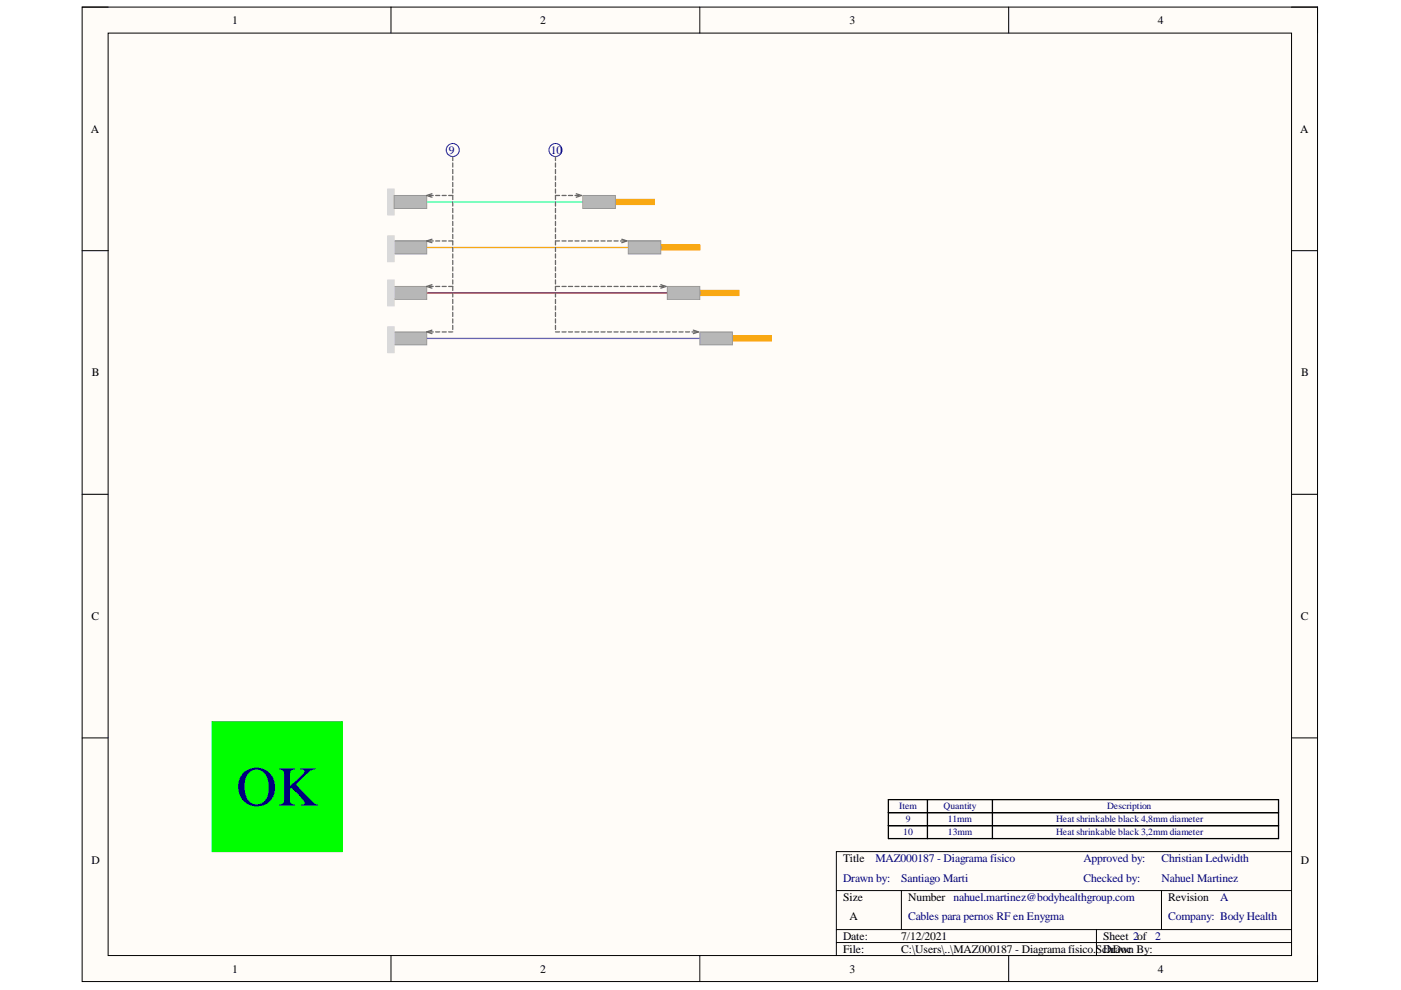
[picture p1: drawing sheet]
<svg xmlns="http://www.w3.org/2000/svg" width="297mm" height="210mm" viewBox="0 0 297 210" stroke-linecap="round" stroke-linejoin="round" font-family="sans-serif">
<path d="M17.4 1.5h261.9v206.6h-261.9z" fill-rule="evenodd" fill="#fffcf8"/>
<path d="M17.4 1.5h261.9v206.6h-261.9z" fill="none" stroke="#000" stroke-width=".21"/>
<path d="M22.9 7h250.9v195.6h-250.9z" fill-rule="evenodd" fill="#fffcf8"/>
<g fill="none" stroke="#000" stroke-width=".21">
<path d="M17.4 1.5h5.5M22.9 7h250.9v195.6h-250.9zM82.9 1.5v5.5M148.4 1.5v5.5M213.9 1.5v5.5M273.8 1.5h5.5v5.5M17.4 53.2h5.5M273.8 53.2h5.5M17.4 104.8h5.5M273.8 104.8h5.5M17.4 156.5h5.5M273.8 156.5h5.5"/>
<path d="M177.3 188.8h96.5M177.3 197.1h96.5M177.3 199.8h96.5M191.1 188.8v8.3M232.5 197.1v5.5M246.3 188.8v8.3M273.8 180.6h-96.5v22M82.9 202.6v5.5M148.4 202.6v5.5M213.9 202.6v5.5M279.3 202.6v5.5"/>
</g>
<path d="M45 153h27.6v27.6h-27.6z" fill-rule="evenodd" fill="#0f0"/>
<path d="M45 153h27.6v27.6h-27.6z" fill="none" stroke="#0f0" stroke-width=".21"/>
<path d="M83.6 42.8h46.9" fill="none" stroke="#0ff" stroke-width=".27"/>
<path d="M83.6 52.5h56.5" fill="none" stroke="#f90" stroke-width=".27"/>
<path d="M83.6 62.1h64.8" fill="none" stroke="#980000" stroke-width=".27"/>
<path d="M83.6 71.8h71.7" fill="none" stroke="#90f" stroke-width=".27"/>
<path d="M82.2 40.1h1.4v5.5h-1.4z" fill-rule="evenodd" fill="#d9d9d9"/>
<path d="M82.2 40.1h1.4v5.5h-1.4z" fill="none" stroke="#d9d9d9" stroke-width=".21"/>
<path d="M130.5 42.3h8.2v1.1h-8.2z" fill-rule="evenodd" fill="#f1c232"/>
<path d="M130.5 42.3h8.2v1.1h-8.2z" fill="none" stroke="#f90" stroke-width=".21"/>
<path d="M140.1 51.9h8.3v1.1h-8.3z" fill-rule="evenodd" fill="#f1c232"/>
<path d="M140.1 51.9h8.3v1.1h-8.3z" fill="none" stroke="#f90" stroke-width=".21"/>
<path d="M148.4 61.6h8.2v1.1h-8.2z" fill-rule="evenodd" fill="#f1c232"/>
<path d="M148.4 61.6h8.2v1.1h-8.2z" fill="none" stroke="#f90" stroke-width=".21"/>
<path d="M155.3 71.2h8.2v1.1h-8.2z" fill-rule="evenodd" fill="#f1c232"/>
<path d="M155.3 71.2h8.2v1.1h-8.2z" fill="none" stroke="#f90" stroke-width=".21"/>
<path d="M83.6 41.4h6.9v2.8h-6.9z" fill-rule="evenodd" fill="#b7b7b7"/>
<path d="M83.6 41.4h6.9v2.8h-6.9z" fill="none" stroke="#999" stroke-width=".21"/>
<path d="M83.6 51.1h6.9v2.7h-6.9z" fill-rule="evenodd" fill="#b7b7b7"/>
<path d="M83.6 51.1h6.9v2.7h-6.9z" fill="none" stroke="#999" stroke-width=".21"/>
<path d="M83.6 60.7h6.9v2.8h-6.9z" fill-rule="evenodd" fill="#b7b7b7"/>
<path d="M83.6 60.7h6.9v2.8h-6.9z" fill="none" stroke="#999" stroke-width=".21"/>
<path d="M83.6 70.4h6.9v2.7h-6.9z" fill-rule="evenodd" fill="#b7b7b7"/>
<path d="M83.6 70.4h6.9v2.7h-6.9z" fill="none" stroke="#999" stroke-width=".21"/>
<path d="M82.2 50h1.4v5.5h-1.4z" fill-rule="evenodd" fill="#d9d9d9"/>
<path d="M82.2 50h1.4v5.5h-1.4z" fill="none" stroke="#d9d9d9" stroke-width=".21"/>
<path d="M82.2 59.4h1.4v5.5h-1.4z" fill-rule="evenodd" fill="#d9d9d9"/>
<path d="M82.2 59.4h1.4v5.5h-1.4z" fill="none" stroke="#d9d9d9" stroke-width=".21"/>
<path d="M82.2 69.3h1.4v5.5h-1.4z" fill-rule="evenodd" fill="#d9d9d9"/>
<path d="M82.2 69.3h1.4v5.5h-1.4z" fill="none" stroke="#d9d9d9" stroke-width=".21"/>
<path d="M123.6 41.4h6.9v2.8h-6.9z" fill-rule="evenodd" fill="#b7b7b7"/>
<path d="M123.6 41.4h6.9v2.8h-6.9z" fill="none" stroke="#999" stroke-width=".21"/>
<path d="M133.2 51.1h6.9v2.7h-6.9z" fill-rule="evenodd" fill="#b7b7b7"/>
<path d="M133.2 51.1h6.9v2.7h-6.9z" fill="none" stroke="#999" stroke-width=".21"/>
<path d="M141.5 60.7h6.9v2.8h-6.9z" fill-rule="evenodd" fill="#b7b7b7"/>
<path d="M141.5 60.7h6.9v2.8h-6.9z" fill="none" stroke="#999" stroke-width=".21"/>
<path d="M148.4 70.4h6.9v2.7h-6.9z" fill-rule="evenodd" fill="#b7b7b7"/>
<path d="M148.4 70.4h6.9v2.7h-6.9z" fill="none" stroke="#999" stroke-width=".21"/>
<g fill="none" stroke="#00f" stroke-width=".21">
<circle cx="96" cy="31.8" r="1.38"/>
<circle cx="117.8" cy="31.8" r="1.38"/>
</g>
<g fill="none" stroke="#666" stroke-width=".27">
<path d="M96 33.2v.8M96 34.6v.8M96 35.9v.9M96 37.3v.9M96 38.7v.9M117.8 33.2v.8M117.8 34.6v.8M117.8 35.9v.9M117.8 37.3v.9M117.8 38.7v.9M91 41.4h.9M91 51.1h.9"/>
<path d="M91.6 41.1l-1.1 .3 1.1 .4M91.6 50.7l-1.1 .4 1.1 .4M92.4 41.4h.8M92.4 51.1h.8M93.7 41.4h.9M93.7 51.1h.9M95.1 41.4h.9v.9M95.1 51.1h.9v.8M96 40.1v.8M96 42.8v.9M96 44.2v.9M96 45.6v.8"/>
<path d="M96 47v.8M96 48.3v.9M96 49.7v.9M96 52.5v.8M96 53.8v.9M96 55.2v.9M96 56.6v.9M96 58v.8M96 59.4v.8M117.8 40.1v.8M117.8 42.8v.9M117.8 44.2v.9"/>
<path d="M117.8 45.6v.8M117.8 47v.8M117.8 48.3v.9M117.8 49.7v.9M117.8 52.5v.8M117.8 53.8v.9M117.8 55.2v.9M117.8 56.6v.9M117.8 58v.8M117.8 59.4v.8M118.6 41.4h-.8v.9M118.6 51.1h-.8v.8"/>
<path d="M119.2 41.4h.8M119.2 51.1h.8M120.5 41.4h.9M120.5 51.1h.9M121.9 41.4h.9M121.9 51.1h.9M122.2 41.1l1.1 .3-1.1 .4M123.3 51.1h.8M124.7 51.1h.8M126 51.1h.9M127.4 51.1h.9M128.8 51.1h.9"/>
<path d="M130.2 51.1h.8M131.6 51.1h.8M131.8 50.7l1.1 .4-1.1 .4M91 60.7h.9M91 70.4h.9M91.6 60.4l-1.1 .3 1.1 .4M91.6 70l-1.1 .4 1.1 .3M92.4 60.7h.8M92.4 70.4h.8M93.7 60.7h.9M93.7 70.4h.9M95.1 60.7h.9v.9"/>
<path d="M95.1 70.4h.9M96 62.1v.9M96 63.5v.8M96 64.9v.8M96 66.2v.9M96 67.6v.9M96 69v.9M117.8 70.4h.8M117.8 62.1v.9M117.8 63.5v.8M117.8 64.9v.8M117.8 66.2v.9"/>
<path d="M117.8 67.6v.9M117.8 69v.9M118.6 60.7h-.8v.9M119.2 60.7h.8M119.2 70.4h.8M120.5 60.7h.9M120.5 70.4h.9M121.9 60.7h.9M121.9 70.4h.9M123.3 60.7h.8M123.3 70.4h.8M124.7 60.7h.8"/>
<path d="M124.7 70.4h.8M126 60.7h.9M126 70.4h.9M127.4 60.7h.9M127.4 70.4h.9M128.8 60.7h.9M128.8 70.4h.9M130.2 60.7h.8M130.2 70.4h.8M131.6 60.7h.8M131.6 70.4h.8M132.9 60.7h.9"/>
<path d="M132.9 70.4h.9M134.3 60.7h.9M134.3 70.4h.9M135.7 60.7h.9M135.7 70.4h.9M137.1 60.7h.8M137.1 70.4h.8M138.4 60.7h.9M138.4 70.4h.9M139.8 60.7h.9M139.8 70.4h.9M140.1 60.4l1.1 .3-1.1 .4"/>
<path d="M141.2 70.4h.9M142.6 70.4h.8M144 70.4h.8M145.3 70.4h.9M146.7 70.4h.9M147 70l1.1 .4-1.1 .3"/>
</g>
<path d="M188.4 169.5h82.7v8.3h-82.7zM188.4 172.3h82.7M188.4 175.1h82.7M196.6 169.5v8.3M210.4 169.5v8.3" fill="none" stroke="#000" stroke-width=".27"/>
<text font-size="11.9" fill="#000080" x="50.1" y="170.8">OK</text>
<g font-size="2.5">
<text x="49.2" y="5.1">1</text>
<text x="114.5" y="5.1">2</text>
<text x="180.1" y="5.1">3</text>
<text x="245.5" y="5.1">4</text>
<text x="19.3" y="28.1">A</text>
<text x="275.7" y="28.1">A</text>
<text x="19.5" y="79.8">B</text>
<text x="275.9" y="79.8">B</text>
<text x="19.4" y="131.5">C</text>
<text x="275.8" y="131.5">C</text>
<text x="19.4" y="183.1">D</text>
<text x="178.7" y="182.8">Title</text>
<text x="275.8" y="183.1">D</text>
<text x="178.7" y="191">Size</text>
<text x="192.5" y="191">Number nahuel.martinez@bodyhealthgroup.com</text>
<text x="247.7" y="191">Revision</text>
<text x="180.1" y="195.2">A</text>
<text x="178.7" y="199.3">Date:</text>
<text x="178.7" y="202.1">File:</text>
<text x="191.1" y="199.3">7/12/2021</text>
<text x="191.1" y="202.1">C:\Users\..\MAZ000187 - Diagrama físico.ScDrawn By:</text>
<text x="233.9" y="199.3">Sheet 2of 2</text>
<text x="234.8" y="202.1">hDoc</text>
<text x="49.2" y="206.2">1</text>
<text x="114.5" y="206.2">2</text>
<text x="180.1" y="206.2">3</text>
<text x="245.5" y="206.2">4</text>
</g>
<g font-size="2.5" fill="#000080">
<text x="95.2" y="32.6">9</text>
<text x="116.8" y="32.6">10</text>
<text x="185.6" y="182.8">MAZ000187 - Diagrama físico</text>
<text x="229.8" y="182.8">Approved by:</text>
<text x="246.2" y="182.8">Christian Ledwidth</text>
<text x="178.7" y="187">Drawn by:</text>
<text x="191.1" y="187">Santiago Marti</text>
<text x="229.8" y="187">Checked by:</text>
<text x="246.2" y="187">Nahuel Martinez</text>
<text x="258.7" y="191">A</text>
<text x="192.5" y="195.2">Cables para pernos RF en Enygma</text>
<text x="247.7" y="195.2">Company: Body Health</text>
</g>
<g font-size="2" fill="#000080">
<text x="190.7" y="171.6">Item</text>
<text x="200.1" y="171.6">Quantity</text>
<text x="234.7" y="171.6">Description</text>
<text x="191.5" y="177.1">10</text>
<text x="192" y="174.4">9</text>
<text x="201" y="174.4">11mm</text>
<text x="201" y="177.1">13mm</text>
<text x="223.9" y="174.4">Heat shrinkable black 4,8mm diameter</text>
<text x="223.9" y="177.1">Heat shrinkable black 3,2mm diameter</text>
</g>
</svg>
